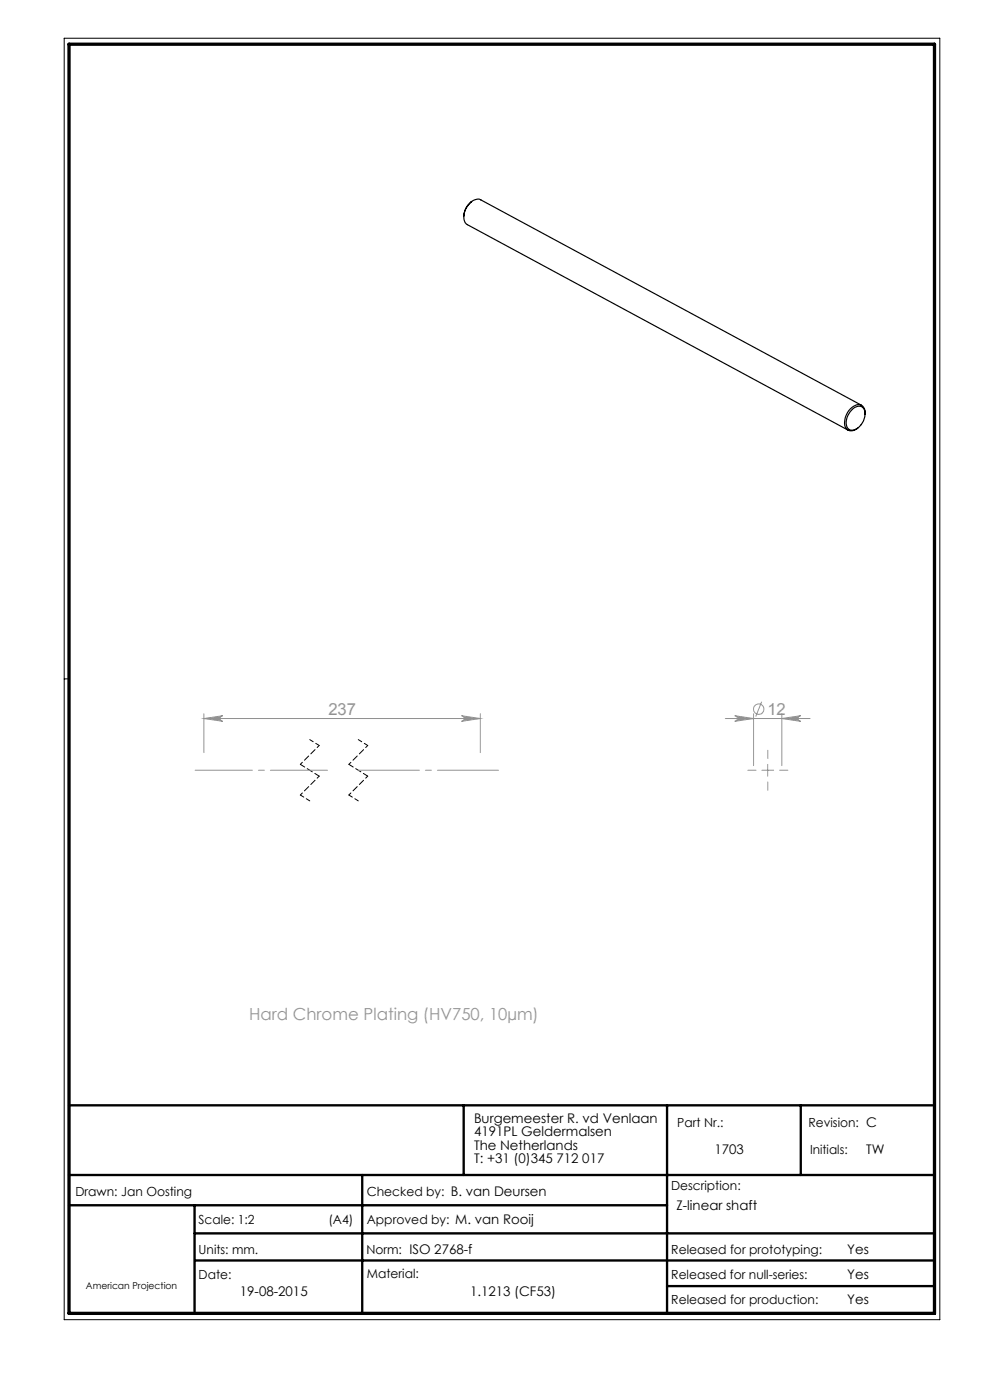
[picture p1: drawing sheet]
<svg xmlns="http://www.w3.org/2000/svg" width="210mm" height="297mm" viewBox="0 0 210 297" stroke-linecap="round" stroke-linejoin="round" font-family="sans-serif">
<path d="M13.6 8.1h185.8v271.9h-185.8zM14.6 144h-1" fill="none" stroke="#000" stroke-width=".21"/>
<path d="M14.6 234.5h183.6M98.4 234.5v14.8M141.5 234.5v44.1M169.9 234.5v14.8M14.6 249.3h183.6M14.6 255.7h126.9M41.3 255.7v22.9M76.8 249.3v29.3M41.3 261.7h156.9M41.4 267.4h156.8M141.5 272.8h56.7" fill="none" stroke="#000" stroke-width=".5"/>
<path d="M14.6 9.4h183.6v269.2h-183.6z" fill="none" stroke="#000" stroke-width=".7"/>
<g fill="none" stroke="#959595" stroke-width=".21">
<path d="M43.3 151.4v8.3M43.3 152.4h58.6M43.3 152.4l4-.6a.6 .6 0 0 0-.6 .6 .6 .6 0 0 0 .6 .6zM97.9 151.8l4 .6-4 .6a.6 .6 0 0 0 .6-.6 .6 .6 0 0 0-.6-.6zM101.9 151.4v8.3M153.8 152.4h18M155.9 151.8l3.9 .6-3.9 .6a.6 .6 0 0 0 .5-.6 .6 .6 0 0 0-.5-.6zM159.8 151.4v11M161.6 148.9l-1.3 3.1M165.8 152.4l4.1-.6a.6 .6 0 0 0-.6 .6 .6 .6 0 0 0 .6 .6zM165.8 151.4v11M161.6 163.4h2.5"/>
<path d="M162.8 162.2v2.5"/>
<circle cx="160.9" cy="150.4" r="1.09"/>
</g>
<path d="M65.7 156.9l2 1.3M76 156.9l2 1.3M63.7 168.7l2 1.2M74 168.7l2 1.2" fill="none" stroke="#000" stroke-width=".21" stroke-dasharray="1.3 .6" stroke-dashoffset=".4"/>
<path d="M67.7 158.2l-4 4M78 158.2l-4 4M67.7 164.7l-4 4M78 164.7l-4 4" fill="none" stroke="#000" stroke-width=".21" stroke-dasharray="1.3 .6" stroke-dashoffset=".7"/>
<path d="M63.7 162.2l4 2.5M74 162.2l4 2.5" fill="none" stroke="#000" stroke-width=".21" stroke-dasharray="1.3 .6" stroke-dashoffset=".2"/>
<path d="M160.4 163.4h-1.8M162.9 160.9v-1.7M162.9 165.9v1.8M165.4 163.4h1.7" fill="none" stroke="#959595" stroke-width=".21" stroke-dasharray="15.2 1.3 1.3 1.3"/>
<path d="M69.5 163.4h-28.1" fill="none" stroke="#959595" stroke-width=".21" stroke-dasharray="15.2 1.3 1.3 1.3" stroke-dashoffset="3.1"/>
<path d="M105.7 163.4h-29.7" fill="none" stroke="#959595" stroke-width=".21" stroke-dasharray="15.2 1.3 1.3 1.3" stroke-dashoffset="2.3"/>
<g fill="#959595">
<path d="M43.3 152.4l4-.6a.6 .6 0 0 0-.6 .6 .6 .6 0 0 0 .6 .6zM97.9 151.8l4 .6-4 .6a.6 .6 0 0 0 .6-.6 .6 .6 0 0 0-.6-.6z"/>
<path d="M155.9 151.8l3.9 .6-3.9 .6a.6 .6 0 0 0 .5-.6 .6 .6 0 0 0-.5-.6zM165.8 152.4l4.1-.6a.6 .6 0 0 0-.6 .6 .6 .6 0 0 0 .6 .6z"/>
</g>
<path d="M100 42.8a4 4 0 0 0-1.6 3.1M180.7 87a1.51 1.51 0 0 1 1.4-.9 1.51 1.51 0 0 1 1.3 1.1 3.6 3.6 0 0 1-2.7 4.1 1.57 1.57 0 0 1-1.1-2.3l.2-.8zM182.7 86l-80.7-43.6a2.47 2.47 0 0 0-3 1.5 2.78 2.78 0 0 0 .1 3.8l80.8 43.6M183.5 87.9a1.59 1.59 0 0 0-.7-1.9 1.59 1.59 0 0 0-2.1 .4 3.8 3.8 0 0 0-1.2 4.4 1.62 1.62 0 0 0 2.5 0" fill="none" stroke="#000" stroke-width=".25"/>
<g font-size="3.5" fill="#959595">
<text x="69.7" y="151.6">237</text>
<text x="162.8" y="151.6">12</text>
<text x="52.9" y="216.3">Hard Chrome Plating (HV750, 10µm)</text>
</g>
<g font-size="2.8">
<text x="100.5" y="238.2">Burgemeester R. vd Venlaan</text>
<text x="100.5" y="241.1">4191PL Geldermalsen</text>
<text x="100.5" y="243.9">The Netherlands</text>
<text x="151.5" y="244.7">1703</text>
<text x="183.8" y="244.8">TW</text>
<text x="100.5" y="246.7">T: +31 (0)345 712 017</text>
<text x="143.5" y="256.7">Z-linear shaft</text>
<text x="179.7" y="266">Yes</text>
<text x="50.9" y="275">19-08-2015</text>
<text x="99.7" y="275">1.1213 (CF53)</text>
<text x="179.7" y="271.4">Yes</text>
<text x="179.7" y="276.6">Yes</text>
</g>
<g font-size="2.7">
<text x="143.7" y="239.1">Part Nr.:</text>
<text x="171.5" y="239.1">Revision: C</text>
<text x="171.8" y="244.8">Initials:</text>
<text x="16" y="253.7">Drawn: Jan Oosting</text>
<text x="77.8" y="253.7">Checked by: B. van Deursen</text>
<text x="142.4" y="252.5">Description:</text>
<text x="42.1" y="259.7">Scale: 1:2</text>
<text x="69.7" y="259.7">(A4)</text>
<text x="77.8" y="259.7">Approved by: M. van Rooij</text>
<text x="42.1" y="266">Units: mm.</text>
<text x="77.7" y="266">Norm: ISO 2768-f</text>
<text x="142.4" y="266">Released for prototyping:</text>
<text x="42.1" y="271.3">Date:</text>
<text x="77.8" y="271">Material:</text>
<text x="142.4" y="271.3">Released for null-series:</text>
<text x="142.4" y="276.6">Released for production:</text>
</g>
<text font-size="2" x="18.2" y="273.4">American Projection</text>
</svg>
